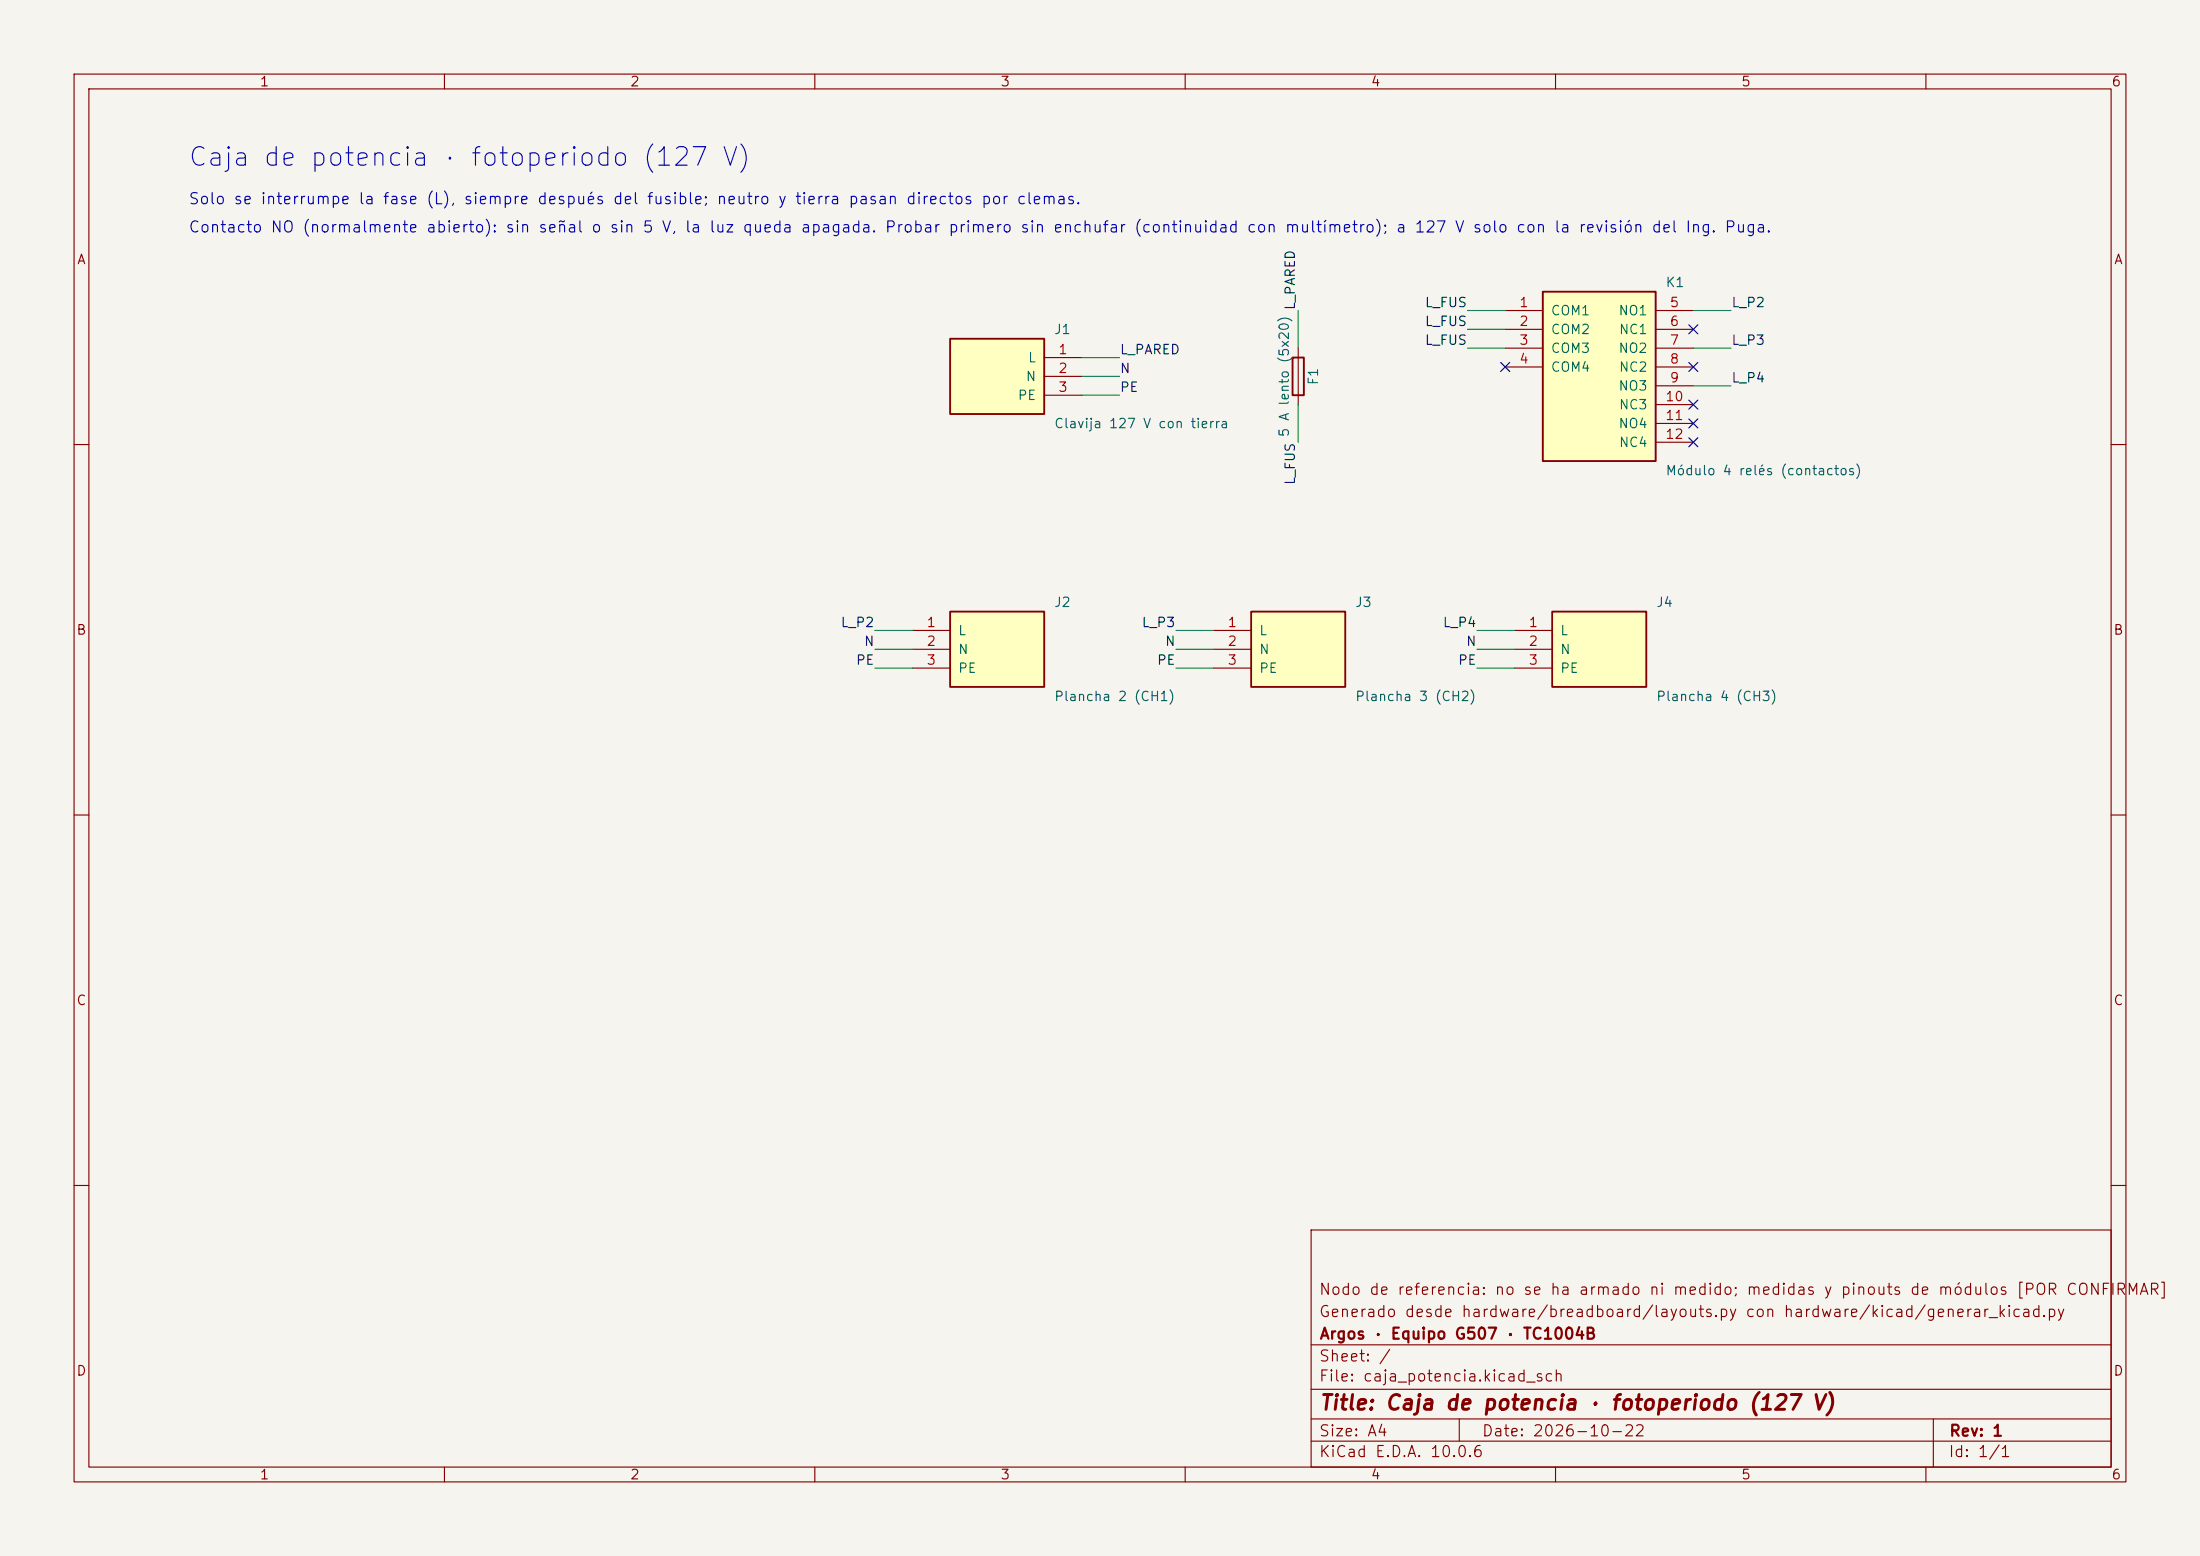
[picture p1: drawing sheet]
<svg xmlns="http://www.w3.org/2000/svg" width="297mm" height="210mm" viewBox="0 0 297 210" stroke-linecap="round" stroke-linejoin="round" font-family="sans-serif">
<path d="M0 0h297v210h-297z" fill="#f5f4ef" stroke="#f5f4ef" stroke-width=".14"/>
<g fill="none" stroke="#840000" stroke-width=".15">
<path d="M10 10h277v190h-277zM12 12h273v186h-273zM60 10v2M110 10v2M160 10v2M210 10v2M260 10v2M175.3 47v7.6M10 60h2M285 60h2M10 110h2M285 110h2"/>
<path d="M10 160h2M177 166h108v32h-108zM285 160h2M60 198v2M110 198v2M160 198v2M177 194.5h108M177 191.5h108M177 187.5h108M177 181.5h108M197 191.5v3M210 198v2"/>
<path d="M260 198v2M261 191.5v6.5"/>
</g>
<path d="M174.5 48.3h1.5v5h-1.5z" fill="none" stroke="#840000" stroke-width=".25"/>
<path d="M168.9 82.6h12.7v10.1h-12.7z" fill="#ffffc2"/>
<path d="M168.9 82.6h12.7v10.1h-12.7z" fill="none" stroke="#840000" stroke-width=".25"/>
<path d="M163.8 85.1h5.1M163.8 87.6h5.1M163.8 90.2h5.1" fill="none" stroke="#840000" stroke-width=".15"/>
<path d="M128.3 45.7h12.7v10.2h-12.7z" fill="#ffffc2"/>
<path d="M128.3 45.7h12.7v10.2h-12.7z" fill="none" stroke="#840000" stroke-width=".25"/>
<path d="M141 48.3h5M141 50.8h5M141 53.3h5" fill="none" stroke="#840000" stroke-width=".15"/>
<path d="M128.3 82.6h12.7v10.1h-12.7z" fill="#ffffc2"/>
<path d="M128.3 82.6h12.7v10.1h-12.7z" fill="none" stroke="#840000" stroke-width=".25"/>
<path d="M123.2 85.1h5.1M123.2 87.6h5.1M123.2 90.2h5.1" fill="none" stroke="#840000" stroke-width=".15"/>
<path d="M209.5 82.6h12.7v10.1h-12.7z" fill="#ffffc2"/>
<path d="M209.5 82.6h12.7v10.1h-12.7z" fill="none" stroke="#840000" stroke-width=".25"/>
<path d="M204.5 85.1h5M204.5 87.6h5M204.5 90.2h5" fill="none" stroke="#840000" stroke-width=".15"/>
<path d="M208.3 39.4h15.2v22.8h-15.2z" fill="#ffffc2"/>
<path d="M208.3 39.4h15.2v22.8h-15.2z" fill="none" stroke="#840000" stroke-width=".25"/>
<path d="M203.2 41.9h5.1M203.2 44.5h5.1M203.2 47h5.1M203.2 49.5h5.1M223.5 41.9h5.1M223.5 44.5h5.1M223.5 47h5.1M223.5 49.5h5.1M223.5 52.1h5.1M223.5 54.6h5.1M223.5 57.2h5.1M223.5 59.7h5.1" fill="none" stroke="#840000" stroke-width=".15"/>
<g fill="none" stroke="#009600" stroke-width=".15">
<path d="M146 53.3h5.1M146 50.8h5.1M146 48.3h5.1M175.3 41.9v5.1M175.3 54.6v5.1M198.1 41.9h5.1M198.1 44.5h5.1M198.1 47h5.1M228.6 41.9h5.1M228.6 47h5.1M228.6 52.1h5.1M118.1 87.6h5.1"/>
<path d="M118.1 85.1h5.1M118.1 90.2h5.1M158.7 87.6h5.1M158.7 85.1h5.1M158.7 90.2h5.1M199.4 87.6h5.1M199.4 85.1h5.1M199.4 90.2h5.1"/>
</g>
<path d="M202.6 48.9l1.2 1.2M203.8 48.9l-1.2 1.2M228 59.1l1.2 1.2M228 54l1.2 1.2M228 56.5l1.2 1.3M228 43.8l1.2 1.3M228 48.9l1.2 1.2M229.2 59.1l-1.2 1.2M229.2 54l-1.2 1.2M229.2 56.5l-1.2 1.3M229.2 43.8l-1.2 1.3M229.2 48.9l-1.2 1.2" fill="none" stroke="#000084" stroke-width=".15"/>
<text font-size="2.5" fill="#0000c2" x="25.3" y="23.1">Caja de potencia · fotoperiodo (127 V)</text>
<text font-size="2" fill="#840000" x="178" y="190.8">Title: Caja de potencia · fotoperiodo (127 V)</text>
<g font-size="1.5" fill="#0000c2">
<text x="25.4" y="28">Solo se interrumpe la fase (L), siempre después del fusible; neutro y tierra pasan directos por clemas.</text>
<text x="25.4" y="31.8">Contacto NO (normalmente abierto): sin señal o sin 5 V, la luz queda apagada. Probar primero sin enchufar (continuidad con multímetro); a 127 V solo con la revisión del Ing. Puga.</text>
</g>
<g font-size="1.5" fill="#840000">
<text x="178" y="178.1">Generado desde hardware/breadboard/layouts.py con hardware/kicad/generar_kicad.py</text>
<text x="178" y="175.1">Nodo de referencia: no se ha armado ni medido; medidas y pinouts de módulos [POR CONFIRMAR]</text>
<text x="178" y="184.1">Sheet: /</text>
<text x="178" y="181.1">Argos · Equipo G507 · TC1004B</text>
<text x="178" y="186.8">File: caja_potencia.kicad_sch</text>
<text x="178" y="197">KiCad E.D.A. 10.0.6</text>
<text x="178" y="194.2">Size: A4</text>
<text x="200" y="194.2">Date: 2026-10-22</text>
<text x="263" y="197">Id: 1/1</text>
<text x="263" y="194.2">Rev: 1</text>
</g>
<g font-size="1.3" fill="#840000">
<text x="35" y="12">1</text>
<text x="85" y="12">2</text>
<text x="135" y="12">3</text>
<text x="185" y="12">4</text>
<text x="235" y="12">5</text>
<text x="285" y="12">6</text>
<text x="10.3" y="36">A</text>
<text x="285.3" y="36">A</text>
<text x="10.2" y="86">B</text>
<text x="285.2" y="86">B</text>
<text x="10.2" y="136">C</text>
<text x="285.2" y="136">C</text>
<text x="10.2" y="186">D</text>
<text x="285.2" y="186">D</text>
<text x="35" y="200">1</text>
<text x="85" y="200">2</text>
<text x="135" y="200">3</text>
<text x="185" y="200">4</text>
<text x="235" y="200">5</text>
<text x="285" y="200">6</text>
</g>
<g font-size="1.3" fill="#0f0f0f">
<text x="175.1" y="41.9" transform="rotate(-90 175.1 41.9)">L_PARED</text>
<text x="192.3" y="41.8">L_FUS</text>
<text x="233.7" y="41.8">L_P2</text>
<text x="192.3" y="44.3">L_FUS</text>
<text x="192.3" y="46.9">L_FUS</text>
<text x="233.7" y="46.9">L_P3</text>
<text x="151.1" y="48.1">L_PARED</text>
<text x="151.1" y="50.7">N</text>
<text x="151.1" y="53.2">PE</text>
<text x="233.7" y="51.9">L_P4</text>
<text x="175.1" y="65.5" transform="rotate(-90 175.1 65.5)">L_FUS</text>
<text x="113.4" y="85">L_P2</text>
<text x="116.6" y="87.5">N</text>
<text x="154" y="85">L_P3</text>
<text x="157.2" y="87.5">N</text>
<text x="194.7" y="85">L_P4</text>
<text x="197.8" y="87.5">N</text>
<text x="115.5" y="90">PE</text>
<text x="156.1" y="90">PE</text>
<text x="196.7" y="90">PE</text>
</g>
<g font-size="1.3" fill="#a90000">
<text x="205" y="41.8">1</text>
<text x="225.3" y="41.8">5</text>
<text x="205" y="44.3">2</text>
<text x="205" y="46.9">3</text>
<text x="225.3" y="44.3">6</text>
<text x="225.3" y="46.9">7</text>
<text x="142.8" y="48.1">1</text>
<text x="142.8" y="50.7">2</text>
<text x="142.8" y="53.2">3</text>
<text x="205" y="49.4">4</text>
<text x="225.3" y="49.4">8</text>
<text x="225.3" y="51.9">9</text>
<text x="224.7" y="54.5">10</text>
<text x="224.7" y="57">11</text>
<text x="224.7" y="59.6">12</text>
<text x="125" y="85">1</text>
<text x="125" y="87.5">2</text>
<text x="165.6" y="85">1</text>
<text x="165.6" y="87.5">2</text>
<text x="206.3" y="85">1</text>
<text x="206.3" y="87.5">2</text>
<text x="125" y="90">3</text>
<text x="165.6" y="90">3</text>
<text x="206.3" y="90">3</text>
</g>
<g font-size="1.3" fill="#006464">
<text x="224.8" y="39.1">K1</text>
<text x="142.2" y="45.4">J1</text>
<text x="209.3" y="42.9">COM1</text>
<text x="209.3" y="45.4">COM2</text>
<text x="209.3" y="48">COM3</text>
<text x="218.4" y="42.9">NO1</text>
<text x="218.4" y="48">NO2</text>
<text x="218.5" y="45.4">NC1</text>
<text x="138.4" y="51.8">N</text>
<text x="138.7" y="49.2">L</text>
<text x="178.3" y="52.1" transform="rotate(-90 178.3 52.1)">F1</text>
<text x="209.3" y="50.5">COM4</text>
<text x="218.4" y="53">NO3</text>
<text x="218.5" y="50.5">NC2</text>
<text x="137.3" y="54.3">PE</text>
<text x="142.2" y="58.1">Clavija 127 V con tierra</text>
<text x="174.3" y="59.1" transform="rotate(-90 174.3 59.1)">5 A lento (5x20)</text>
<text x="218.4" y="58.1">NO4</text>
<text x="218.5" y="55.6">NC3</text>
<text x="218.5" y="60.7">NC4</text>
<text x="224.8" y="64.5">Módulo 4 relés (contactos)</text>
<text x="142.2" y="82.2">J2</text>
<text x="182.9" y="82.2">J3</text>
<text x="223.5" y="82.2">J4</text>
<text x="129.3" y="86.1">L</text>
<text x="129.3" y="88.6">N</text>
<text x="169.9" y="86.1">L</text>
<text x="169.9" y="88.6">N</text>
<text x="210.5" y="86.1">L</text>
<text x="210.5" y="88.6">N</text>
<text x="129.3" y="91.1">PE</text>
<text x="142.2" y="94.9">Plancha 2 (CH1)</text>
<text x="169.9" y="91.1">PE</text>
<text x="182.9" y="94.9">Plancha 3 (CH2)</text>
<text x="210.5" y="91.1">PE</text>
<text x="223.5" y="94.9">Plancha 4 (CH3)</text>
</g>
</svg>
